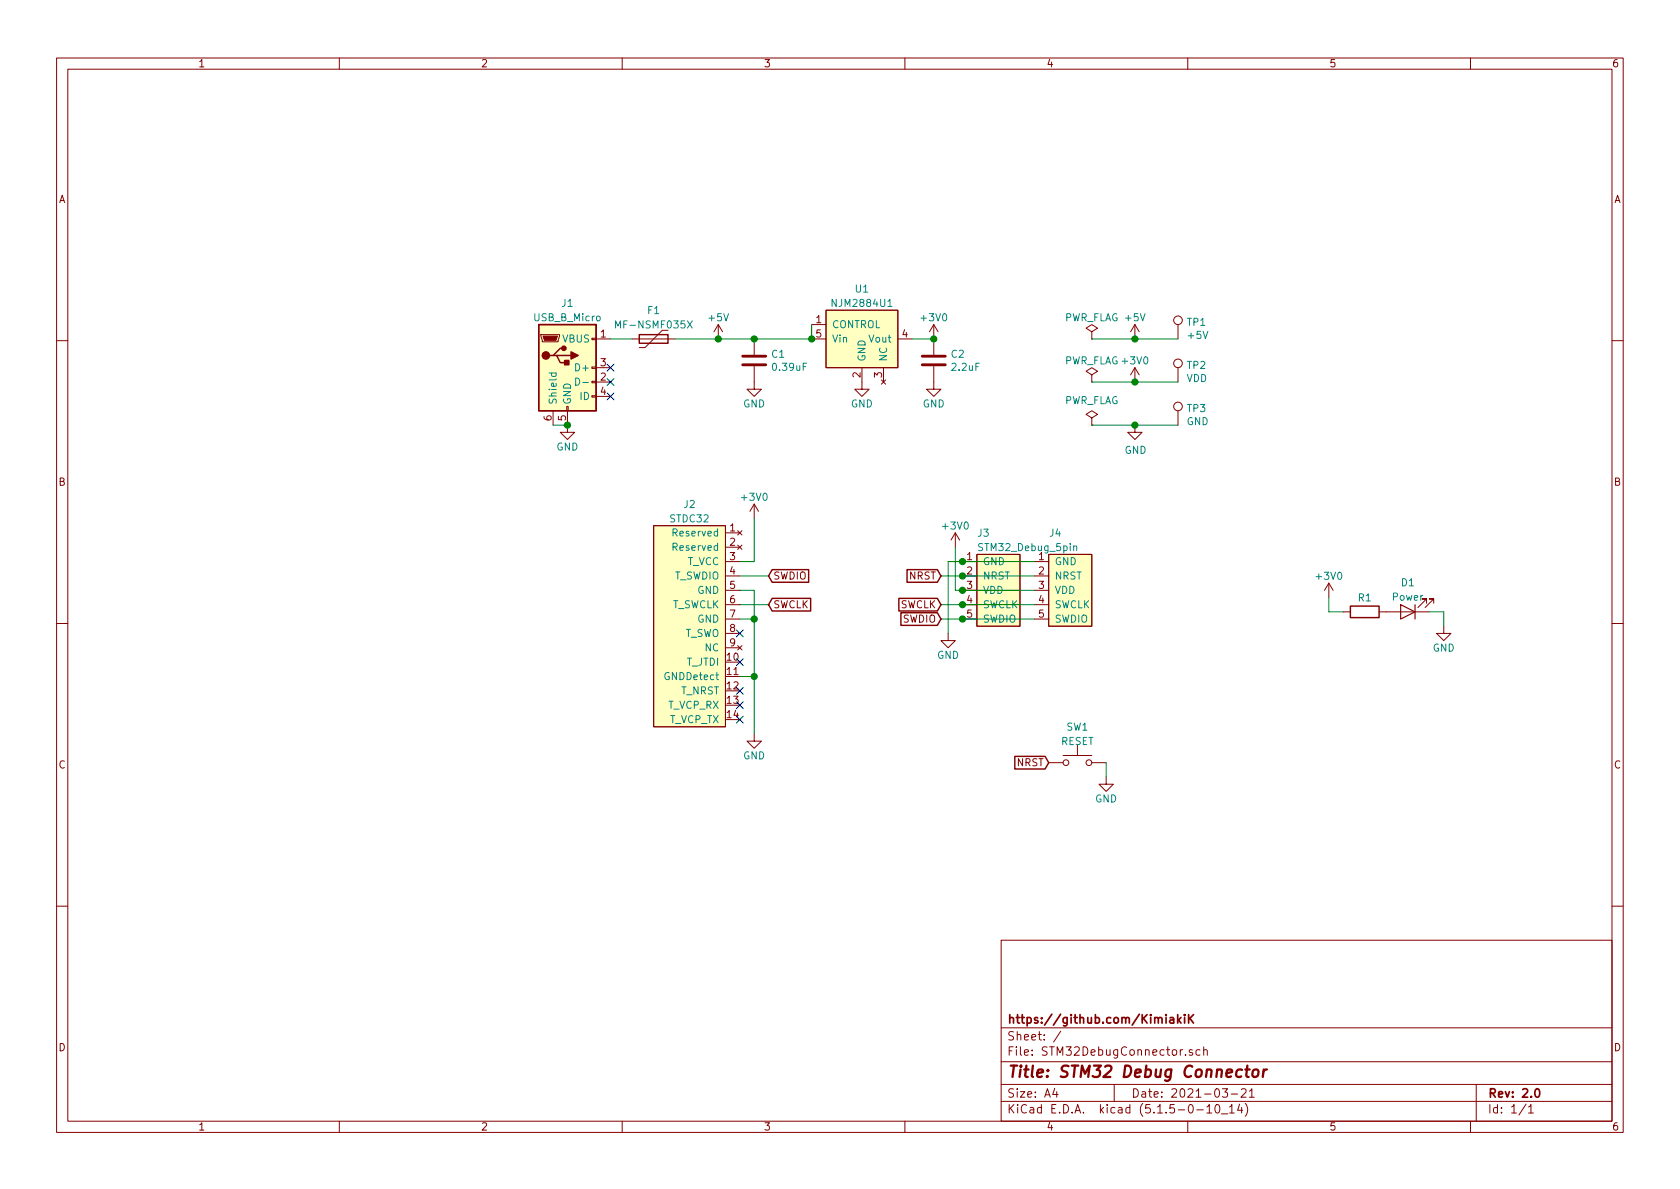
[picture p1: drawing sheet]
EESchema Schematic File Version 4
EELAYER 30 0
EELAYER END
$Descr A4 11693 8268
encoding utf-8
Sheet 1 1
Title "STM32 Debug Connector"
Date "2021-03-21"
Rev "2.0"
Comp "https://github.com/KimiakiK"
Comment1 ""
Comment2 ""
Comment3 ""
Comment4 ""
$EndDescr
$Comp
L STM32DebugConnector:STDC32 J2
U 1 1
P 4800 4350
F 0 "J2" H 4800 5200 50  0000 C CNN
F 1 "STDC32" H 4800 5100 50  0000 C CNN
F 2 "Connector_PinHeader_1.27mm:PinHeader_2x07_P1.27mm_Vertical" H 4800 5200 50  0001 C CNN
F 3 "" H 4750 4850 50  0001 C CNN
	1    4800 4350
	-1   0    0    -1  
$EndComp
$Comp
L Connector:USB_B_Micro J1
U 1 1
P 3950 2550
F 0 "J1" H 3950 3000 50  0000 C CNN
F 1 "USB_B_Micro" H 3950 2900 50  0000 C CNN
F 2 "STM32DebugConnector:ZX62-B-5PA" H 4100 2500 50  0001 C CNN
F 3 "~" H 4100 2500 50  0001 C CNN
	1    3950 2550
	1    0    0    -1  
$EndComp
$Comp
L STM32DebugConnector:NJM2884U1 U1
U 1 1
P 6000 2250
F 0 "U1" H 6000 2500 50  0000 C CNN
F 1 "NJM2884U1" H 6000 2400 50  0000 C CNN
F 2 "Package_TO_SOT_SMD:SOT-89-5" H 6000 2600 50  0001 C CNN
F 3 "" H 6000 2250 50  0001 C CNN
	1    6000 2250
	1    0    0    -1  
$EndComp
$Comp
L Device:Polyfuse F1
U 1 1
P 4550 2350
F 0 "F1" V 4350 2350 50  0000 C CNN
F 1 "MF-NSMF035X" V 4450 2350 50  0000 C CNN
F 2 "Fuse:Fuse_1206_3216Metric_Pad1.42x1.75mm_HandSolder" H 4600 2150 50  0001 L CNN
F 3 "~" H 4550 2350 50  0001 C CNN
	1    4550 2350
	0    1    1    0   
$EndComp
$Comp
L Device:C C1
U 1 1
P 5250 2500
F 0 "C1" H 5365 2546 50  0000 L CNN
F 1 "0.39uF" H 5365 2455 50  0000 L CNN
F 2 "Capacitor_SMD:C_0603_1608Metric_Pad1.05x0.95mm_HandSolder" H 5288 2350 50  0001 C CNN
F 3 "~" H 5250 2500 50  0001 C CNN
	1    5250 2500
	1    0    0    -1  
$EndComp
NoConn ~ 4250 2550
NoConn ~ 4250 2650
NoConn ~ 4250 2750
$Comp
L Device:C C2
U 1 1
P 6500 2500
F 0 "C2" H 6615 2546 50  0000 L CNN
F 1 "2.2uF" H 6615 2455 50  0000 L CNN
F 2 "Capacitor_SMD:C_0805_2012Metric_Pad1.15x1.40mm_HandSolder" H 6538 2350 50  0001 C CNN
F 3 "~" H 6500 2500 50  0001 C CNN
	1    6500 2500
	1    0    0    -1  
$EndComp
$Comp
L power:GND #PWR01
U 1 1
P 3950 2950
F 0 "#PWR01" H 3950 2700 50  0001 C CNN
F 1 "GND" H 3950 2800 50  0000 C CNN
F 2 "" H 3950 2950 50  0001 C CNN
F 3 "" H 3950 2950 50  0001 C CNN
	1    3950 2950
	1    0    0    -1  
$EndComp
Wire Wire Line
	3850 2950 3950 2950
Connection ~ 3950 2950
$Comp
L power:+5V #PWR02
U 1 1
P 5000 2350
F 0 "#PWR02" H 5000 2200 50  0001 C CNN
F 1 "+5V" H 5000 2500 50  0000 C CNN
F 2 "" H 5000 2350 50  0001 C CNN
F 3 "" H 5000 2350 50  0001 C CNN
	1    5000 2350
	1    0    0    -1  
$EndComp
$Comp
L power:+3V0 #PWR07
U 1 1
P 6500 2350
F 0 "#PWR07" H 6500 2200 50  0001 C CNN
F 1 "+3V0" H 6500 2500 50  0000 C CNN
F 2 "" H 6500 2350 50  0001 C CNN
F 3 "" H 6500 2350 50  0001 C CNN
	1    6500 2350
	1    0    0    -1  
$EndComp
$Comp
L power:GND #PWR06
U 1 1
P 6000 2650
F 0 "#PWR06" H 6000 2400 50  0001 C CNN
F 1 "GND" H 6000 2500 50  0000 C CNN
F 2 "" H 6000 2650 50  0001 C CNN
F 3 "" H 6000 2650 50  0001 C CNN
	1    6000 2650
	1    0    0    -1  
$EndComp
$Comp
L power:GND #PWR08
U 1 1
P 6500 2650
F 0 "#PWR08" H 6500 2400 50  0001 C CNN
F 1 "GND" H 6500 2500 50  0000 C CNN
F 2 "" H 6500 2650 50  0001 C CNN
F 3 "" H 6500 2650 50  0001 C CNN
	1    6500 2650
	1    0    0    -1  
$EndComp
Connection ~ 5250 2350
Wire Wire Line
	5250 2350 5650 2350
Wire Wire Line
	5650 2250 5650 2350
Connection ~ 5650 2350
Wire Wire Line
	6350 2350 6500 2350
Connection ~ 6500 2350
$Comp
L power:PWR_FLAG #FLG01
U 1 1
P 7600 2350
F 0 "#FLG01" H 7600 2425 50  0001 C CNN
F 1 "PWR_FLAG" H 7600 2500 50  0000 C CNN
F 2 "" H 7600 2350 50  0001 C CNN
F 3 "~" H 7600 2350 50  0001 C CNN
	1    7600 2350
	1    0    0    -1  
$EndComp
$Comp
L power:+5V #PWR012
U 1 1
P 7900 2350
F 0 "#PWR012" H 7900 2200 50  0001 C CNN
F 1 "+5V" H 7900 2500 50  0000 C CNN
F 2 "" H 7900 2350 50  0001 C CNN
F 3 "" H 7900 2350 50  0001 C CNN
	1    7900 2350
	1    0    0    -1  
$EndComp
$Comp
L power:PWR_FLAG #FLG02
U 1 1
P 7600 2650
F 0 "#FLG02" H 7600 2725 50  0001 C CNN
F 1 "PWR_FLAG" H 7600 2800 50  0000 C CNN
F 2 "" H 7600 2650 50  0001 C CNN
F 3 "~" H 7600 2650 50  0001 C CNN
	1    7600 2650
	1    0    0    -1  
$EndComp
$Comp
L power:PWR_FLAG #FLG03
U 1 1
P 7600 2950
F 0 "#FLG03" H 7600 3025 50  0001 C CNN
F 1 "PWR_FLAG" H 7600 3123 50  0000 C CNN
F 2 "" H 7600 2950 50  0001 C CNN
F 3 "~" H 7600 2950 50  0001 C CNN
	1    7600 2950
	1    0    0    -1  
$EndComp
$Comp
L power:+3V0 #PWR013
U 1 1
P 7900 2650
F 0 "#PWR013" H 7900 2500 50  0001 C CNN
F 1 "+3V0" H 7900 2800 50  0000 C CNN
F 2 "" H 7900 2650 50  0001 C CNN
F 3 "" H 7900 2650 50  0001 C CNN
	1    7900 2650
	1    0    0    -1  
$EndComp
$Comp
L power:GND #PWR014
U 1 1
P 7900 2950
F 0 "#PWR014" H 7900 2700 50  0001 C CNN
F 1 "GND" H 7905 2777 50  0000 C CNN
F 2 "" H 7900 2950 50  0001 C CNN
F 3 "" H 7900 2950 50  0001 C CNN
	1    7900 2950
	1    0    0    -1  
$EndComp
$Comp
L Connector:TestPoint TP3
U 1 1
P 8200 2950
F 0 "TP3" H 8258 3068 50  0000 L CNN
F 1 "GND" H 8258 2977 50  0000 L CNN
F 2 "TestPoint:TestPoint_THTPad_D2.0mm_Drill1.0mm" H 8400 2950 50  0001 C CNN
F 3 "~" H 8400 2950 50  0001 C CNN
	1    8200 2950
	1    0    0    -1  
$EndComp
Wire Wire Line
	8200 2350 7900 2350
Connection ~ 7900 2350
Wire Wire Line
	7900 2350 7600 2350
Wire Wire Line
	7600 2650 7900 2650
Connection ~ 7900 2650
Wire Wire Line
	7900 2650 8200 2650
Wire Wire Line
	8200 2950 7900 2950
Connection ~ 7900 2950
Wire Wire Line
	7900 2950 7600 2950
$Comp
L power:+3V0 #PWR04
U 1 1
P 5250 3600
F 0 "#PWR04" H 5250 3450 50  0001 C CNN
F 1 "+3V0" H 5250 3750 50  0000 C CNN
F 2 "" H 5250 3600 50  0001 C CNN
F 3 "" H 5250 3600 50  0001 C CNN
	1    5250 3600
	1    0    0    -1  
$EndComp
$Comp
L power:GND #PWR05
U 1 1
P 5250 5100
F 0 "#PWR05" H 5250 4850 50  0001 C CNN
F 1 "GND" H 5250 4950 50  0000 C CNN
F 2 "" H 5250 5100 50  0001 C CNN
F 3 "" H 5250 5100 50  0001 C CNN
	1    5250 5100
	1    0    0    -1  
$EndComp
Wire Wire Line
	5150 3900 5250 3900
Wire Wire Line
	5250 3900 5250 3600
$Comp
L Switch:SW_Push SW1
U 1 1
P 7500 5300
F 0 "SW1" H 7500 5550 50  0000 C CNN
F 1 "RESET" H 7500 5450 50  0000 C CNN
F 2 "STM32DebugConnector:Switch_TS665SG-S" H 7500 5500 50  0001 C CNN
F 3 "~" H 7500 5500 50  0001 C CNN
	1    7500 5300
	1    0    0    -1  
$EndComp
$Comp
L power:GND #PWR011
U 1 1
P 7700 5400
F 0 "#PWR011" H 7700 5150 50  0001 C CNN
F 1 "GND" H 7700 5250 50  0000 C CNN
F 2 "" H 7700 5400 50  0001 C CNN
F 3 "" H 7700 5400 50  0001 C CNN
	1    7700 5400
	1    0    0    -1  
$EndComp
Wire Wire Line
	7700 5400 7700 5300
$Comp
L Connector:TestPoint TP2
U 1 1
P 8200 2650
F 0 "TP2" H 8258 2768 50  0000 L CNN
F 1 "VDD" H 8258 2677 50  0000 L CNN
F 2 "TestPoint:TestPoint_THTPad_D2.0mm_Drill1.0mm" H 8400 2650 50  0001 C CNN
F 3 "~" H 8400 2650 50  0001 C CNN
	1    8200 2650
	1    0    0    -1  
$EndComp
$Comp
L Connector:TestPoint TP1
U 1 1
P 8200 2350
F 0 "TP1" H 8258 2468 50  0000 L CNN
F 1 "+5V" H 8258 2377 50  0000 L CNN
F 2 "TestPoint:TestPoint_THTPad_D2.0mm_Drill1.0mm" H 8400 2350 50  0001 C CNN
F 3 "~" H 8400 2350 50  0001 C CNN
	1    8200 2350
	1    0    0    -1  
$EndComp
$Comp
L power:GND #PWR03
U 1 1
P 5250 2650
F 0 "#PWR03" H 5250 2400 50  0001 C CNN
F 1 "GND" H 5250 2500 50  0000 C CNN
F 2 "" H 5250 2650 50  0001 C CNN
F 3 "" H 5250 2650 50  0001 C CNN
	1    5250 2650
	1    0    0    -1  
$EndComp
$Comp
L STM32DebugConnector:STM32_Debug_5pin J3
U 1 1
P 6950 4100
F 0 "J3" H 6800 4500 50  0000 L CNN
F 1 "STM32_Debug_5pin" H 6800 4400 50  0000 L CNN
F 2 "STM32DebugConnector:STM32_Debug_5pin" H 6950 4750 50  0001 C CNN
F 3 "" H 6900 4600 50  0001 C CNN
	1    6950 4100
	1    0    0    -1  
$EndComp
$Comp
L power:+3V0 #PWR010
U 1 1
P 6650 3800
F 0 "#PWR010" H 6650 3650 50  0001 C CNN
F 1 "+3V0" H 6650 3950 50  0000 C CNN
F 2 "" H 6650 3800 50  0001 C CNN
F 3 "" H 6650 3800 50  0001 C CNN
	1    6650 3800
	1    0    0    -1  
$EndComp
$Comp
L power:GND #PWR09
U 1 1
P 6600 4400
F 0 "#PWR09" H 6600 4150 50  0001 C CNN
F 1 "GND" H 6600 4250 50  0000 C CNN
F 2 "" H 6600 4400 50  0001 C CNN
F 3 "" H 6600 4400 50  0001 C CNN
	1    6600 4400
	1    0    0    -1  
$EndComp
Wire Wire Line
	6650 4100 6650 3800
Wire Wire Line
	6600 3900 6600 4400
Wire Wire Line
	6700 3900 6600 3900
Wire Wire Line
	6650 4100 6700 4100
Text GLabel 6550 4000 0    50   Input ~ 0
NRST
Text GLabel 6550 4200 0    50   Input ~ 0
SWCLK
Text GLabel 6550 4300 0    50   Input ~ 0
SWDIO
Wire Wire Line
	6700 4000 6550 4000
Wire Wire Line
	6700 4200 6550 4200
Wire Wire Line
	6700 4300 6550 4300
Text GLabel 7300 5300 0    50   Input ~ 0
NRST
Text GLabel 5350 4200 2    50   Input ~ 0
SWCLK
Wire Wire Line
	5250 4700 5250 5100
Connection ~ 5250 4700
Connection ~ 5250 4300
Wire Wire Line
	5250 4300 5250 4700
Wire Wire Line
	5250 4100 5250 4300
Wire Wire Line
	5150 4700 5250 4700
Wire Wire Line
	5150 4300 5250 4300
Wire Wire Line
	5150 4100 5250 4100
Text GLabel 5350 4000 2    50   Input ~ 0
SWDIO
Wire Wire Line
	5350 4000 5150 4000
Wire Wire Line
	5350 4200 5150 4200
NoConn ~ 5150 4400
NoConn ~ 5150 4600
NoConn ~ 5150 4800
NoConn ~ 5150 4900
NoConn ~ 5150 5000
$Comp
L Device:R R1
U 1 1
P 9500 4250
F 0 "R1" V 9400 4250 50  0000 C CNN
F 1 "R" V 9500 4250 50  0001 C CNN
F 2 "Resistor_SMD:R_0603_1608Metric_Pad1.05x0.95mm_HandSolder" V 9430 4250 50  0001 C CNN
F 3 "~" H 9500 4250 50  0001 C CNN
	1    9500 4250
	0    1    1    0   
$EndComp
$Comp
L Device:LED D1
U 1 1
P 9800 4250
F 0 "D1" H 9800 4050 50  0000 C CNN
F 1 "Power" H 9800 4150 50  0000 C CNN
F 2 "LED_SMD:LED_0603_1608Metric_Pad1.05x0.95mm_HandSolder" H 9800 4250 50  0001 C CNN
F 3 "~" H 9800 4250 50  0001 C CNN
	1    9800 4250
	-1   0    0    1   
$EndComp
$Comp
L power:+3V0 #PWR015
U 1 1
P 9250 4150
F 0 "#PWR015" H 9250 4000 50  0001 C CNN
F 1 "+3V0" H 9250 4300 50  0000 C CNN
F 2 "" H 9250 4150 50  0001 C CNN
F 3 "" H 9250 4150 50  0001 C CNN
	1    9250 4150
	1    0    0    -1  
$EndComp
$Comp
L power:GND #PWR016
U 1 1
P 10050 4350
F 0 "#PWR016" H 10050 4100 50  0001 C CNN
F 1 "GND" H 10050 4200 50  0000 C CNN
F 2 "" H 10050 4350 50  0001 C CNN
F 3 "" H 10050 4350 50  0001 C CNN
	1    10050 4350
	1    0    0    -1  
$EndComp
Wire Wire Line
	9250 4150 9250 4250
Wire Wire Line
	9250 4250 9350 4250
Wire Wire Line
	9950 4250 10050 4250
Wire Wire Line
	10050 4250 10050 4350
$Comp
L STM32DebugConnector:STM32_Debug_5pin J4
U 1 1
P 7450 4100
F 0 "J4" H 7300 4500 50  0000 L CNN
F 1 "STM32_Debug_5pin" H 7300 4400 50  0001 L CNN
F 2 "STM32DebugConnector:STM32_Debug_5pin" H 7450 4750 50  0001 C CNN
F 3 "" H 7400 4600 50  0001 C CNN
	1    7450 4100
	1    0    0    -1  
$EndComp
Wire Wire Line
	7200 3900 6700 3900
Connection ~ 6700 3900
Wire Wire Line
	7200 4000 6700 4000
Connection ~ 6700 4000
Wire Wire Line
	7200 4100 6700 4100
Connection ~ 6700 4100
Wire Wire Line
	7200 4200 6700 4200
Connection ~ 6700 4200
Wire Wire Line
	7200 4300 6700 4300
Connection ~ 6700 4300
Wire Wire Line
	4700 2350 5000 2350
Connection ~ 5000 2350
Wire Wire Line
	5000 2350 5250 2350
Wire Wire Line
	4250 2350 4400 2350
$EndSCHEMATC
